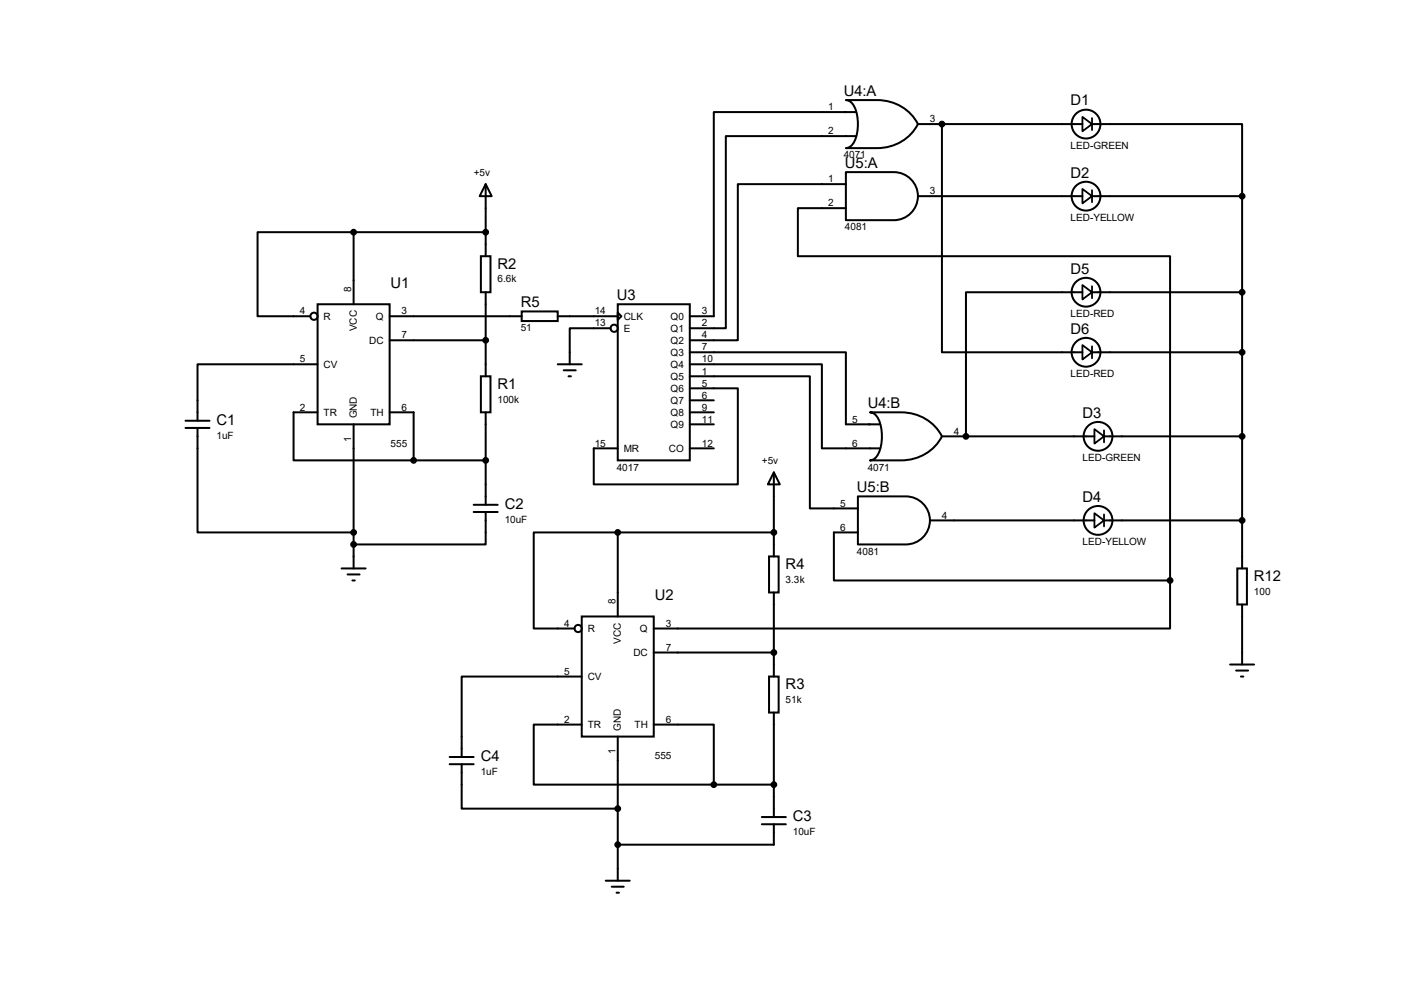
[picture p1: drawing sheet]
<svg xmlns="http://www.w3.org/2000/svg" width="297mm" height="210mm" viewBox="0 0 297 210" stroke-linecap="round" stroke-linejoin="round" font-family="sans-serif">
<g fill="none" stroke="#000" stroke-width=".42">
<path d="M102.7 38.9l1.3 2.6h-2.5zM102.7 38.9v15.3M178.9 21.2h6.6a9.5 9.5 0 0 1 8.7 5 9.5 9.5 0 0 1-8.7 5.1h-6.6a2.51 2.51 0 0 0 2.2-2.2 9.1 9.1 0 0 0-.7-7.1l-.9-.7zM178.9 36.4h10.2a5.1 5.1 0 0 1 5.1 5.1 5.1 5.1 0 0 1-5.1 5.1h-10.2zM178.9 38.9h-22.8v33.1h-10.2M181 23.7h-30v43.2h-5.1M181 28.8h-27.5v40.6h-7.6M194.2 26.2h34.8M199.3 26.2v48.3h29.7M231 26.2h31.8v15.3M74.8 49.1h-20.3v17.8h11.2M74.8 49.1v15.2"/>
<path d="M74.8 49.1h27.9M101.7 54.2h2.1v7.6h-2.1zM178.9 44h-10.1v10.2h78.7v68.6M194.2 41.5h34.8M231 41.5h31.8M262.8 41.5v78.7M67.2 64.3h15.2v25.4h-15.2zM67.2 77h-25.4v12M82.4 72h20.3M82.4 66.9h28M101.7 79.6h2.1v7.6h-2.1zM102.7 61.8v17.8"/>
<path d="M110.4 65.9h7.6v2h-7.6zM118 66.9h12.7M118 77h5.1M119.3 78.3h2.5M120.3 79.6h.5M129.2 69.4h-8.7v7.6M130.7 64.3h15.2v33.1h-15.2zM130.7 66.1l.7 .8-.7 .7zM145.9 74.5h33v15.2h7.2M145.9 77h28v17.8h12.2M145.9 79.6h25.4v27.9h10.2M229 61.8h-24.7v30.5"/>
<path d="M231 61.8h31.8M231 74.5h31.8M39.2 90.5h5.1M39.2 89h5.1M41.8 90.5v22.1h33M67.2 87.2h-5.1v10.2h25.4M74.8 89.7v30.5M82.4 87.2h5.1v10.2M87.5 97.4h15.2M102.7 87.2v19.6M145.9 82.1h10.2v20.3h-30.5v-7.6h5.1M145.9 87.2h5.1"/>
<path d="M145.9 94.8h5.1M145.9 84.7h5.1M145.9 89.7h5.1M163.7 99.9l1.3 2.5h-2.6zM163.7 99.9v17.8M184 87.2h6.6a9.5 9.5 0 0 1 8.7 5.1 9.5 9.5 0 0 1-8.7 5.1h-6.6a2.51 2.51 0 0 0 2.2-2.3 9.1 9.1 0 0 0-.7-7l-.9-.8zM199.3 92.3h32.2M233.6 92.3h29.2M100.2 108.3h5.1M100.2 106.8h5.1M102.7 108.3v6.8h-27.9M130.7 112.6h-17.8v20.3h8.6"/>
<path d="M130.7 112.6v17.8M130.7 112.6h33M162.7 117.7h2v7.6h-2zM181.5 112.6h-5.1v10.2h71.1M181.5 105h10.1a5.1 5.1 0 0 1 5.1 5.1 5.1 5.1 0 0 1-5.1 5h-10.1zM196.7 110.1h34.8M233.6 110.1h29.2M72.3 120.2h5M73.5 121.5h2.6M74.5 122.8h.6M123.1 130.4h15.2v25.4h-15.2zM138.3 138h25.4"/>
<path d="M163.7 125.3v17.8M247.5 122.8v10.1h-109.2M261.7 120.2h2.1v7.6h-2.1zM262.8 127.8v12.7M123.1 143.1h-25.4v17M123.1 153.2h-10.2v12.7h38.1M130.7 155.8v30.5M138.3 153.2h12.7v12.7M162.7 143.1h2v7.6h-2zM163.7 150.7v22.1M260.2 140.5h5.1M261.5 141.8h2.5"/>
<path d="M262.5 143.1h.5M95.1 161.6h5.1M95.1 160.1h5.1M97.7 161.6v9.4h33M151 165.9h12.7M161.2 174.3h5M161.2 172.8h5M163.7 174.3v4.3h-33M128.1 186.3h5.1M129.4 187.5h2.6M130.4 188.8h.5"/>
<circle cx="229.7" cy="26.2" r="3"/>
<circle cx="229.7" cy="41.5" r="3"/>
<circle cx="66.4" cy="66.9" r=".76"/>
<circle cx="129.9" cy="69.4" r=".76"/>
<circle cx="229.7" cy="74.5" r="3"/>
<circle cx="229.7" cy="61.8" r="3"/>
<circle cx="232.3" cy="92.3" r="3"/>
<circle cx="232.3" cy="110.1" r="3"/>
<circle cx="122.3" cy="132.9" r=".76"/>
</g>
<g fill="#000">
<circle cx="199.3" cy="26.2" r=".21"/>
<circle cx="204.3" cy="92.3" r=".21"/>
</g>
<g fill="#000" stroke="#000" stroke-width=".42">
<circle cx="199.3" cy="26.2" r=".51"/>
<circle cx="74.8" cy="49.1" r=".51"/>
<circle cx="102.7" cy="49.1" r=".51"/>
<circle cx="262.8" cy="41.5" r=".51"/>
<circle cx="102.7" cy="72" r=".51"/>
<circle cx="262.8" cy="61.8" r=".51"/>
<circle cx="262.8" cy="74.5" r=".51"/>
<circle cx="87.5" cy="97.4" r=".51"/>
<circle cx="102.7" cy="97.4" r=".51"/>
<circle cx="204.3" cy="92.3" r=".51"/>
<circle cx="262.8" cy="92.3" r=".51"/>
<circle cx="74.8" cy="112.6" r=".51"/>
<circle cx="74.8" cy="115.1" r=".51"/>
<circle cx="130.7" cy="112.6" r=".51"/>
<circle cx="163.7" cy="112.6" r=".51"/>
<circle cx="262.8" cy="110.1" r=".51"/>
<circle cx="163.7" cy="138" r=".51"/>
<circle cx="247.5" cy="122.8" r=".51"/>
<circle cx="130.7" cy="171" r=".51"/>
<circle cx="130.7" cy="178.6" r=".51"/>
<circle cx="151" cy="165.9" r=".51"/>
<circle cx="163.7" cy="165.9" r=".51"/>
</g>
<path d="M229 24.7l2 1.5-2 1.6zM229 40l2 1.5-2 1.5zM231 25v2.5M231 40.2v2.6M229 60.3l2 1.5-2 1.5zM229 73l2 1.5-2 1.5zM231 60.5v2.6M231 73.2v2.6M231.5 90.8l2.1 1.5-2.1 1.5zM233.6 91v2.6M231.5 108.5l2.1 1.6-2.1 1.5zM233.6 108.8v2.5" fill="none" stroke="#000" stroke-width=".38"/>
<g font-size="3.1">
<text x="178.5" y="20.3">U4:A</text>
<text x="226.5" y="22.3">D1</text>
<text x="178.7" y="35.5">U5:A</text>
<text x="226.5" y="37.5">D2</text>
<text x="105.2" y="56.8">R2</text>
<text x="226.5" y="57.9">D5</text>
<text x="82.6" y="60.9">U1</text>
<text x="110.2" y="65">R5</text>
<text x="130.5" y="63.5">U3</text>
<text x="226.5" y="70.6">D6</text>
<text x="105.2" y="82.2">R1</text>
<text x="45.8" y="89.8">C1</text>
<text x="183.6" y="86.3">U4:B</text>
<text x="229" y="88.3">D3</text>
<text x="106.8" y="107.6">C2</text>
<text x="181.3" y="104.1">U5:B</text>
<text x="229" y="106.1">D4</text>
<text x="166.2" y="120.3">R4</text>
<text x="265.3" y="122.9">R12</text>
<text x="138.5" y="127">U2</text>
<text x="166.2" y="145.7">R3</text>
<text x="101.7" y="161">C4</text>
<text x="167.7" y="173.7">C3</text>
</g>
<g font-size="2.1">
<text x="175.2" y="23.3">1</text>
<text x="175.2" y="28.4">2</text>
<text x="196.7" y="25.9">3</text>
<text x="178.5" y="33.5">4071</text>
<text x="226.5" y="31.5">LED-GREEN</text>
<text x="100.2" y="37.2">+5v</text>
<text x="175.2" y="38.6">1</text>
<text x="196.7" y="41.1">3</text>
<text x="175.2" y="43.6">2</text>
<text x="226.5" y="46.7">LED-YELLOW</text>
<text x="178.7" y="48.7">4081</text>
<text x="105.2" y="59.7">6.6k</text>
<text x="74.3" y="61.8" transform="rotate(-90 74.3 61.8)">8</text>
<text x="63.5" y="66.5">4</text>
<text x="68.5" y="67.6">R</text>
<text x="75.5" y="70.1" transform="rotate(-90 75.5 70.1)">VCC</text>
<text x="79.5" y="67.6">Q</text>
<text x="85" y="71.6">7</text>
<text x="85" y="66.5">3</text>
<text x="110.2" y="70.1">51</text>
<text x="125.8" y="66.5">14</text>
<text x="125.8" y="69">13</text>
<text x="132" y="67.6">CLK</text>
<text x="132" y="70.2">E</text>
<text x="141.9" y="67.6">Q0</text>
<text x="141.9" y="70.2">Q1</text>
<text x="148.5" y="66.5">3</text>
<text x="148.5" y="69">2</text>
<text x="148.5" y="71.6">4</text>
<text x="226.5" y="67">LED-RED</text>
<text x="63.5" y="76.7">5</text>
<text x="68.5" y="77.8">CV</text>
<text x="78.1" y="72.7">DC</text>
<text x="141.9" y="72.7">Q2</text>
<text x="141.9" y="75.3">Q3</text>
<text x="141.9" y="77.8">Q4</text>
<text x="148.5" y="74.1">7</text>
<text x="148.5" y="76.7">10</text>
<text x="141.9" y="80.3">Q5</text>
<text x="141.9" y="82.9">Q6</text>
<text x="148.5" y="79.2">1</text>
<text x="148.5" y="81.7">5</text>
<text x="226.5" y="79.7">LED-RED</text>
<text x="63.5" y="86.8">2</text>
<text x="68.5" y="88">TR</text>
<text x="75.5" y="88.5" transform="rotate(-90 75.5 88.5)">GND</text>
<text x="78.4" y="88">TH</text>
<text x="85" y="86.8">6</text>
<text x="105.2" y="85.1">100k</text>
<text x="141.9" y="85.4">Q7</text>
<text x="141.9" y="88">Q8</text>
<text x="148.5" y="84.3">6</text>
<text x="148.5" y="86.8">9</text>
<text x="148.5" y="89.4">11</text>
<text x="180.3" y="89.4">5</text>
<text x="45.8" y="92.8">1uF</text>
<text x="74.3" y="93.5" transform="rotate(-90 74.3 93.5)">1</text>
<text x="82.6" y="94.4">555</text>
<text x="125.8" y="94.4">15</text>
<text x="132" y="95.6">MR</text>
<text x="141.5" y="95.6">CO</text>
<text x="141.9" y="90.5">Q9</text>
<text x="148.5" y="94.4">12</text>
<text x="180.3" y="94.4">6</text>
<text x="201.8" y="91.9">4</text>
<text x="130.5" y="99.5">4017</text>
<text x="161.2" y="98.1">+5v</text>
<text x="183.6" y="99.5">4071</text>
<text x="229" y="97.5">LED-GREEN</text>
<text x="177.8" y="107.1">5</text>
<text x="106.8" y="110.5">10uF</text>
<text x="177.8" y="112.2">6</text>
<text x="199.3" y="109.7">4</text>
<text x="181.3" y="117.3">4081</text>
<text x="229" y="115.3">LED-YELLOW</text>
<text x="166.2" y="123.2">3.3k</text>
<text x="265.3" y="125.8">100</text>
<text x="130.2" y="127.8" transform="rotate(-90 130.2 127.8)">8</text>
<text x="119.3" y="132.5">4</text>
<text x="124.3" y="133.7">R</text>
<text x="131.4" y="136.1" transform="rotate(-90 131.4 136.1)">VCC</text>
<text x="135.4" y="133.7">Q</text>
<text x="140.8" y="137.6">7</text>
<text x="140.8" y="132.5">3</text>
<text x="119.3" y="142.7">5</text>
<text x="124.3" y="143.8">CV</text>
<text x="134" y="138.8">DC</text>
<text x="166.2" y="148.6">51k</text>
<text x="119.3" y="152.9">2</text>
<text x="124.3" y="154">TR</text>
<text x="131.4" y="154.5" transform="rotate(-90 131.4 154.5)">GND</text>
<text x="134.2" y="154">TH</text>
<text x="140.8" y="152.9">6</text>
<text x="130.2" y="159.5" transform="rotate(-90 130.2 159.5)">1</text>
<text x="138.5" y="160.5">555</text>
<text x="101.7" y="163.9">1uF</text>
<text x="167.7" y="176.6">10uF</text>
</g>
</svg>
